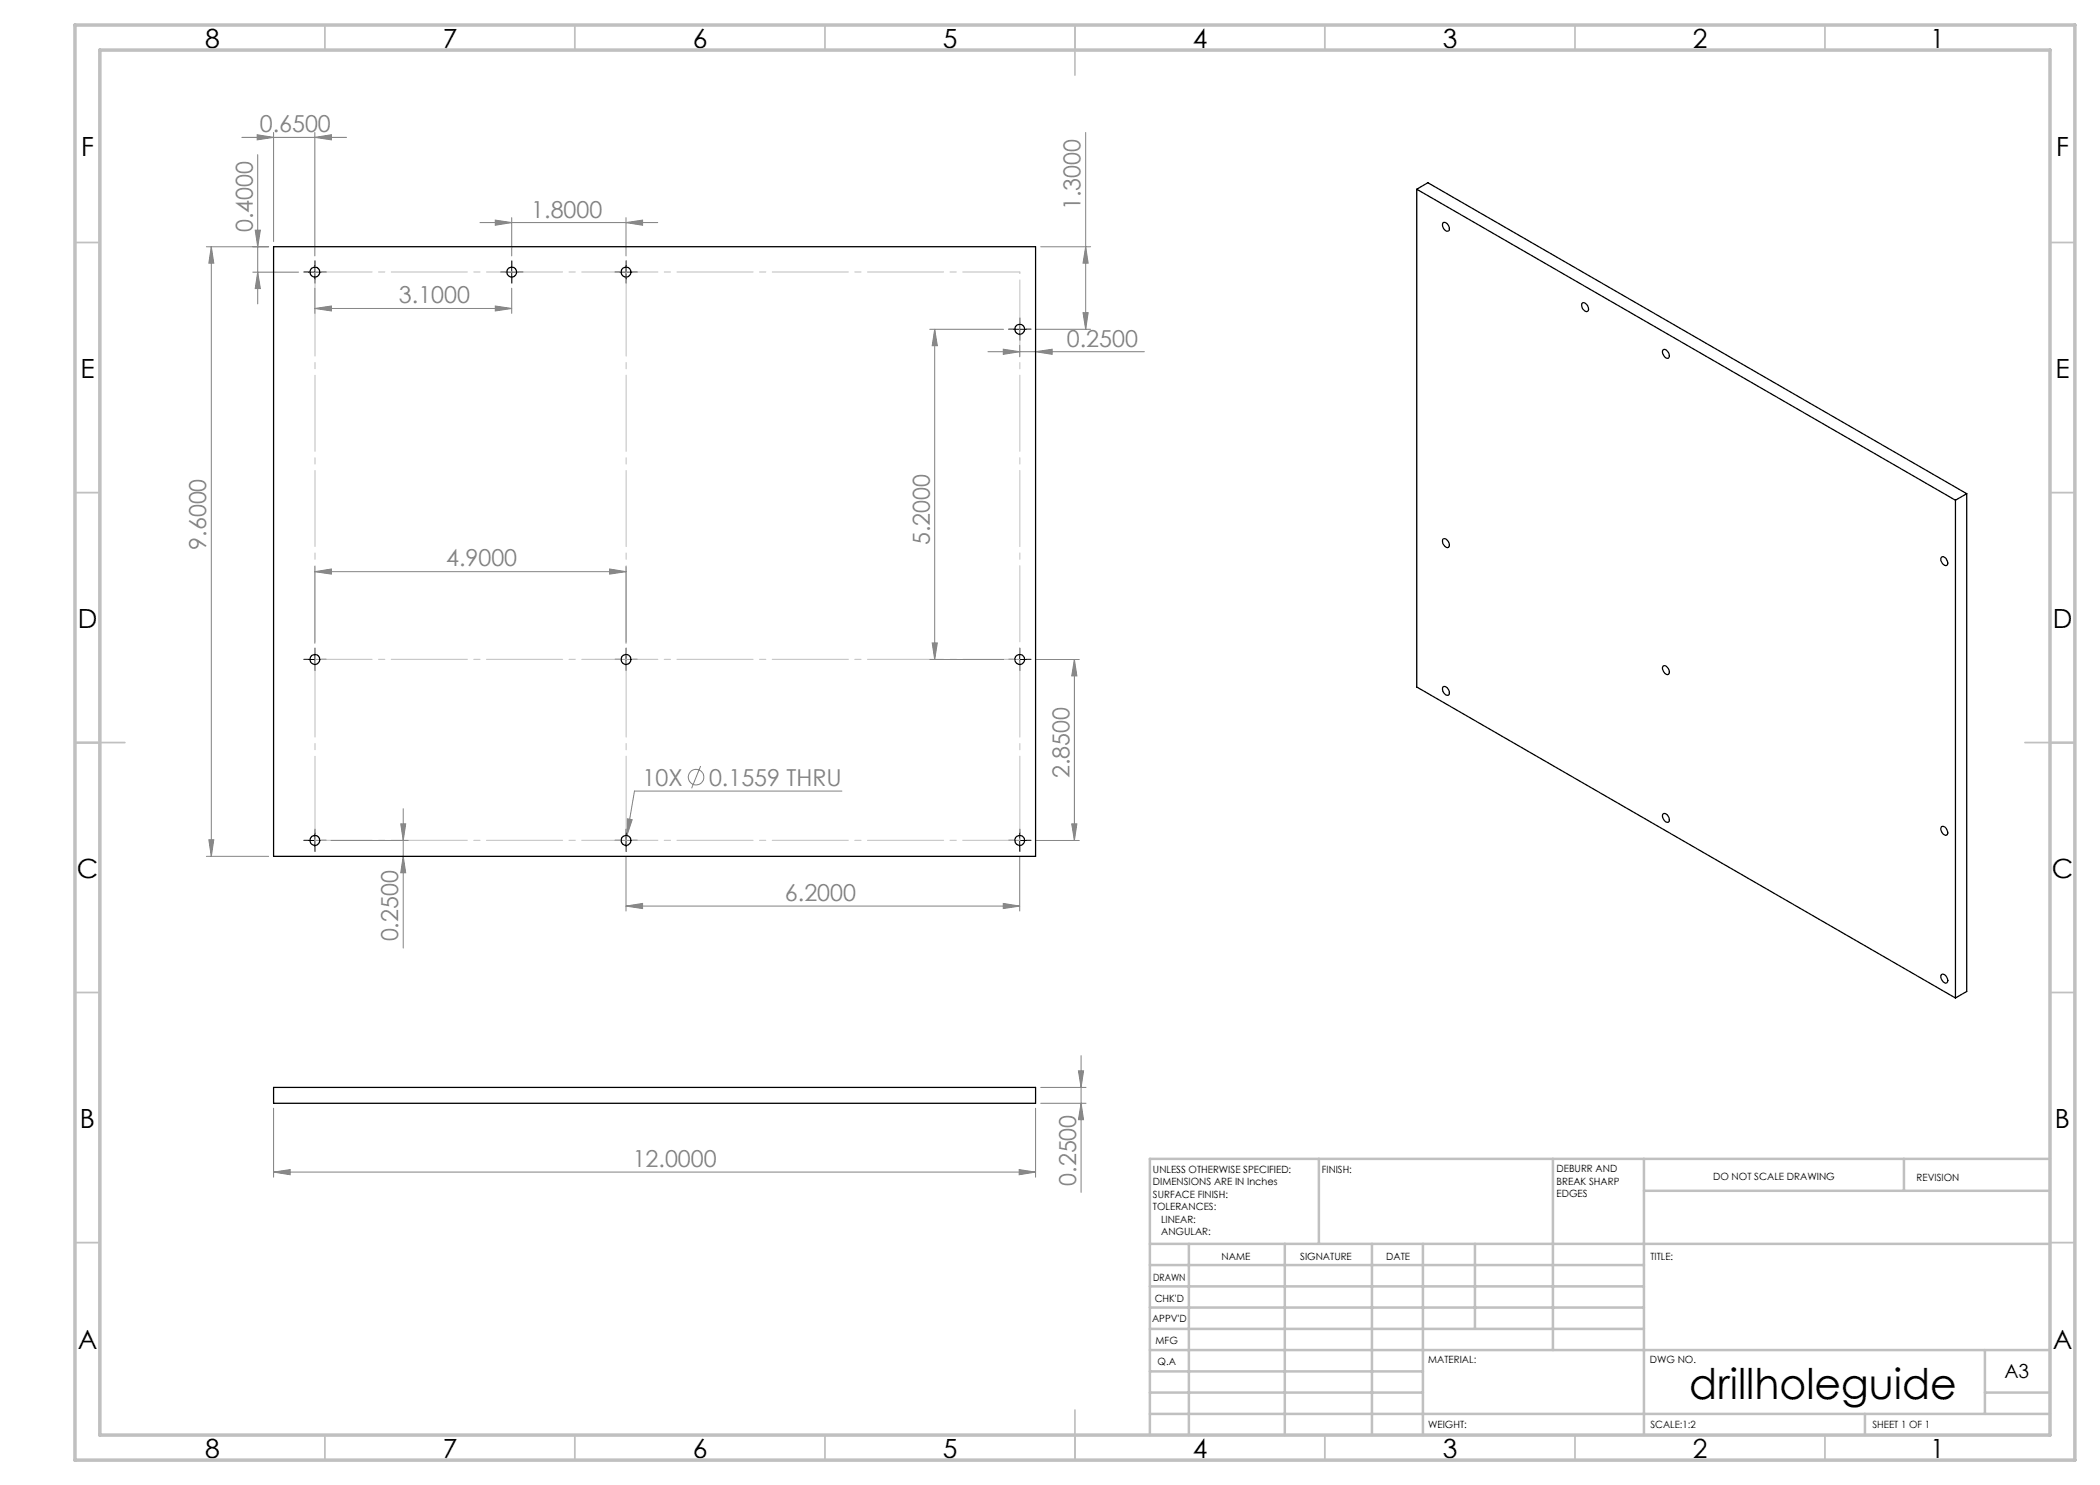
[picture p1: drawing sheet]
<svg xmlns="http://www.w3.org/2000/svg" width="420mm" height="297mm" viewBox="0 0 420 297" stroke-linecap="round" stroke-linejoin="round" font-family="sans-serif">
<g fill="none" stroke="#808080" stroke-width=".2">
<path d="M48.4 27.5h20.9M51.4 26.9l3.3 .6-3.3 .5zM51.5 30.9v29.9M54.7 26.5v21.8M63 27.5l3.3-.6v1.1zM63 26.5v24.7M217.1 26.5v39.4M41.3 49.4h12.4M42.3 49.4l.5 3.2h-1zM42.3 49.4v121.9M50.6 54.4h9.1M51 46h1.1l-.6 3.4z"/>
<path d="M51.5 54.4l.6 3.3h-1.1zM63 57.6v5.1M96 44.5h35.6M99.1 44l3.2 .5-3.2 .5zM102.3 43.5v7.7M102.3 57.6v5.1M125.2 44.5l3.3-.5v1zM125.2 43.5v7.7M208.1 49.4h10M217.1 49.4l.5 3.2h-1zM63 61.7l3.3-.5v1zM63 61.7h39.3"/>
<path d="M99.1 61.2l3.2 .5-3.2 .5zM185.9 65.9h14.8M186.9 65.9l.6 3.2h-1.1zM186.9 65.9v66M197.6 70.3h31.3M200.7 69.8l3.2 .5-3.2 .6zM203.9 69.1v2.3M207.1 70.3l3.3-.5v1.1zM207.2 65.9h10.9M216.6 62.5h1l-.5 3.4zM63 114.3l3.3-.5v1zM63 113.3v15.4"/>
<path d="M63 114.3h62.2M121.9 113.8l3.3 .5-3.3 .5zM125.2 113.3v15.4M185.9 131.9h14.8M186.4 128.6h1.1l-.6 3.3zM207.2 131.9h8.7M214.9 131.9l.5 3.3h-1.1zM214.9 131.9v36.2M140.1 153.2l-1.8 4.5M168.4 158.2h-41.5l-1.5 8.9M41.3 171.3h12.4M41.8 168h1l-.5 3.3z"/>
<path d="M66.2 168.1h15.4M80.2 164.8h.9l-.5 3.3zM80.6 171.3l.5 3.3h-.9zM80.6 161.7v27.9M125.2 171.3v10.9M125.4 167.1l-.3 1.9M125.4 163.8l1 .1-1 3.2zM203.9 171.3v10.9M207.2 168.1h8.7M214.3 164.8h1.1l-.5 3.3zM125.2 181.2l3.3-.5v1zM125.2 181.2h78.7"/>
<path d="M200.7 180.7l3.2 .5-3.2 .5zM208.1 217.5h9.1M215.7 214.2h1l-.5 3.3zM216.2 211.1v27.4M54.7 234.4l3.3-.5v1zM54.7 221.6v13.8M54.7 234.4h152.4M203.8 233.9l3.3 .5-3.3 .5zM207.1 221.6v13.8M208.1 220.7h9.1M216.2 220.7l.5 3.2h-1z"/>
<circle cx="139.2" cy="155.4" r="1.55"/>
</g>
<g fill="none" stroke="#000" stroke-width=".2" stroke-dasharray="15.2 1.3 1.3 1.3">
<path d="M61.7 54.4h-.9M63 53.1v-.9M63 55.6v1M64.2 54.4h1.1M101.1 54.4h-1M102.4 53.1v-.9M102.4 55.6v1M103.6 54.4h1M124 54.4h-1M125.2 53.1v-.9M125.2 55.6v1M126.5 54.4h1"/>
<path d="M202.7 65.8h-1M204 64.6v-1M204 67.1v1M205.2 65.8h1M61.7 131.9h-.9M63 130.6v-1M63 133.1v1M64.2 131.9h1M124 131.9h-1M125.2 130.6v-1M125.2 133.1v1M126.5 131.9h1"/>
<path d="M202.7 131.9h-1M204 130.6v-1M204 133.1v1M205.2 131.9h1M61.7 168.1h-.9M63 166.8v-1M63 169.3v1M64.2 168.1h1M124 168.1h-1M125.2 166.8v-1M125.2 169.3v1M126.5 168.1h1"/>
<path d="M202.7 168.1h-1M204 166.8v-1M204 169.3v1M205.2 168.1h1"/>
</g>
<g fill="none" stroke="#000" stroke-width=".2">
<path d="M61.7 54.4h2.5M63 53.2v2.5M101.1 54.4h2.5M102.3 53.2v2.5M124 54.4h2.5M125.2 53.2v2.5M202.7 65.9h2.5M203.9 64.6v2.5M61.7 131.9h2.5M63 130.6v2.5M124 131.9h2.5M125.2 130.6v2.5"/>
<path d="M202.7 131.9h2.5M203.9 130.6v2.5M61.7 168.1h2.5M63 166.8v2.5M124 168.1h2.5M125.2 166.8v2.5M202.7 168.1h2.5M203.9 166.8v2.5"/>
</g>
<path d="M63 54.4v113.7M125.2 54.4v113.7M204 168.1v-113.7" fill="none" stroke="#c0c0c0" stroke-width=".2" stroke-dasharray="15.2 1.3 1.3 1.3" stroke-dashoffset="-1.6"/>
<path d="M63 54.4h141M204 131.9h-141M63 168.1h141" fill="none" stroke="#c0c0c0" stroke-width=".2" stroke-dasharray="15.2 1.3 1.3 1.3" stroke-dashoffset="3.8"/>
<g fill="none" stroke="#c0c0c0" stroke-width=".35">
<path d="M65 5v5M115 5v5M165 5v5M215 5v10M265 5v5M315 5v5M365 5v5M15 48.5h5M410 48.5h5M15 98.5h5M410 98.5h5M15 148.5h10"/>
<path d="M405 148.5h10M15 198.5h5M410 198.5h5M15 248.5h5M410 248.5h5M65 287v5M115 287v5M165 287v5M215 282v10M265 287v5M315 287v5M365 287v5"/>
</g>
<g fill="none" stroke="#c0c0c0" stroke-width=".5">
<path d="M263.8 231.8v17M310.6 231.8v38.2M328.8 231.8v55.2M328.8 238.2h81.2M380.8 231.8v6.4M410 231.8h-180v55.2M230 248.8h180M230 257.3h98.8M230 253h98.8M237.8 248.8v38.2M257 248.8v38.2M274.4 248.8v38.2"/>
<path d="M284.6 248.8v38.2M295 248.8v17M230 265.8h98.8M230 261.5h98.8M230 278.5h54.6M230 274.3h54.6M230 270h180M397 278.5h13M397 270v12.8M230 282.8h180M373 282.8v4.2"/>
</g>
<path d="M15 5h400v287h-400zM20 10h390v277h-390z" fill="none" stroke="#c0c0c0" stroke-width=".7"/>
<g fill="#808080">
<path d="M200.7 69.8l3.2 .5-3.2 .6zM207.1 70.3l3.3-.5v1.1zM99.1 44l3.2 .5-3.2 .5zM125.2 44.5l3.3-.5v1zM63 61.7l3.3-.5v1zM99.1 61.2l3.2 .5-3.2 .5zM51.4 26.9l3.3 .6-3.3 .5zM63 27.5l3.3-.6v1.1zM125.4 163.8v3.3l1-3.2zM63 114.3l3.3-.5v1zM121.9 113.8l3.3 .5-3.3 .5zM125.2 181.2l3.3-.5v1zM200.7 180.7l3.2 .5-3.2 .5zM54.7 234.4l3.3-.5v1zM203.8 233.9l3.3 .5-3.3 .5z"/>
<path d="M41.8 168h1l-.5 3.3zM42.3 49.4l.5 3.2h-1zM51.5 54.4l.6 3.3h-1.1zM51 46h1.1l-.6 3.4zM216.6 62.5h1l-.5 3.4zM217.1 49.4l.5 3.2h-1z"/>
<path d="M186.9 65.9l.6 3.2h-1.1zM186.4 128.6h1.1l-.6 3.3zM214.9 131.9l.5 3.3h-1.1zM214.3 164.8h1.1l-.5 3.3zM80.2 164.8h.9l-.5 3.3zM80.6 171.3l.5 3.3h-.9zM215.7 214.2h1l-.5 3.3zM216.2 220.7l.5 3.2h-1z"/>
</g>
<g fill="none" stroke="#000" stroke-width=".25">
<path d="M283.4 37.8v99.6l107.7 62.2M283.4 37.8l107.7 62.2M283.4 37.8l2.2-1.3 107.7 62.2M54.7 49.4h152.4v121.9h-152.4zM288.6 44.6a1.06 1.06 0 0 1 1.1 .4 1.06 1.06 0 0 1 0 1.2 1.2 1.2 0 0 1-1.1-1.6zM316.4 60.7a1 1 0 0 1 1.3 1.1l-.2 .5a1.16 1.16 0 0 1-1.1-1.6zM332.6 70l.2-.1a1.19 1.19 0 0 1 .9 1.7 1.2 1.2 0 0 1-1.1-1.6zM393.3 98.7v99.6l-2.2 1.3M393.3 98.7l-2.2 1.3M288.6 107.8a.94 .94 0 0 1 1.2 .9 .56 .56 0 0 1-.3 .8 1.34 1.34 0 0 1-.9-1.7zM388.3 111.5a.9 .9 0 0 1 1.2 .8l.1 .3-.2 .5a1.15 1.15 0 0 1-1.1-1.6zM391.1 100v99.6"/>
<path d="M288.6 137.4a1.06 1.06 0 0 1 1.1 .4 1.06 1.06 0 0 1 0 1.2 1.2 1.2 0 0 1-1.1-1.6zM332.6 133.2l.2-.1a1.19 1.19 0 0 1 .9 1.8 1.2 1.2 0 0 1-1.1-1.7zM332.6 162.8a1.06 1.06 0 0 1 1.1 .4 1.06 1.06 0 0 1 0 1.2 1.2 1.2 0 0 1-1.1-1.6zM388.3 165.4a.9 .9 0 0 1 1.2 .9l.1 .3-.2 .4a1.17 1.17 0 0 1-1.1-1.6zM388.3 194.9a.9 .9 0 0 1 1.2 .9 .57 .57 0 0 1-.3 .8 1.34 1.34 0 0 1-.9-1.7zM54.7 217.5h152.4v3.2h-152.4z"/>
<circle cx="63" cy="54.4" r=".98"/>
<circle cx="102.3" cy="54.4" r=".98"/>
<circle cx="125.2" cy="54.4" r=".98"/>
<circle cx="203.9" cy="65.9" r=".98"/>
<circle cx="63" cy="131.9" r=".98"/>
<circle cx="125.2" cy="131.9" r=".98"/>
<circle cx="203.9" cy="131.9" r=".98"/>
<circle cx="63" cy="168.1" r=".98"/>
<circle cx="125.2" cy="168.1" r=".98"/>
<circle cx="203.9" cy="168.1" r=".98"/>
</g>
<text font-size="8.5" x="337.9" y="279.7">drillholeguide</text>
<g font-size="5.3">
<text x="41" y="9.5">8</text>
<text x="88.5" y="9.5">7</text>
<text x="138.5" y="9.5">6</text>
<text x="188.5" y="9.5">5</text>
<text x="238.5" y="9.5">4</text>
<text x="288.5" y="9.5">3</text>
<text x="338.5" y="9.5">2</text>
<text x="386" y="9.5">1</text>
<text x="16.2" y="31.3">F</text>
<text x="411.2" y="31.3">F</text>
<text x="16.1" y="75.5">E</text>
<text x="411.1" y="75.5">E</text>
<text x="15.5" y="125.5">D</text>
<text x="410.5" y="125.5">D</text>
<text x="15.4" y="175.5">C</text>
<text x="410.4" y="175.5">C</text>
<text x="16" y="225.5">B</text>
<text x="411" y="225.5">B</text>
<text x="15.5" y="269.8">A</text>
<text x="410.5" y="269.8">A</text>
<text x="41" y="291.5">8</text>
<text x="88.5" y="291.5">7</text>
<text x="138.5" y="291.5">6</text>
<text x="188.5" y="291.5">5</text>
<text x="238.5" y="291.5">4</text>
<text x="288.5" y="291.5">3</text>
<text x="338.5" y="291.5">2</text>
<text x="386" y="291.5">1</text>
</g>
<g font-size="4.7" fill="#808080">
<text x="52" y="26.4">0.6500</text>
<text x="216.1" y="42" transform="rotate(-90 216.1 42)">1.3000</text>
<text x="50.6" y="46.4" transform="rotate(-90 50.6 46.4)">0.4000</text>
<text x="106.3" y="43.5">1.8000</text>
<text x="79.8" y="60.7">3.1000</text>
<text x="213.4" y="69.3">0.2500</text>
<text x="41.3" y="109.9" transform="rotate(-90 41.3 109.9)">9.6000</text>
<text x="89.2" y="113.3">4.9000</text>
<text x="186" y="109" transform="rotate(-90 186 109)">5.2000</text>
<text x="213.9" y="155.7" transform="rotate(-90 213.9 155.7)">2.8500</text>
<text x="128.5" y="157.1">10X</text>
<text x="141.8" y="157.1">0.1559 THRU</text>
<text x="157" y="180.2">6.2000</text>
<text x="79.6" y="188.3" transform="rotate(-90 79.6 188.3)">0.2500</text>
<text x="126.5" y="233.4">12.0000</text>
<text x="215.2" y="237.2" transform="rotate(-90 215.2 237.2)">0.2500</text>
</g>
<text font-size="3.9" x="400.9" y="275.5">A3</text>
<g font-size="2">
<text x="230.6" y="234.6">UNLESS OTHERWISE SPECIFIED:</text>
<text x="230.6" y="237.1">DIMENSIONS ARE IN Inches</text>
<text x="230.6" y="239.6">SURFACE FINISH:</text>
<text x="264.4" y="234.6">FINISH:</text>
<text x="311.3" y="234.5">DEBURR AND</text>
<text x="311.3" y="237">BREAK SHARP</text>
<text x="311.3" y="239.5">EDGES</text>
<text x="342.6" y="236">DO NOT SCALE DRAWING</text>
<text x="383.3" y="236.2">REVISION</text>
<text x="230.6" y="242.1">TOLERANCES:</text>
<text x="232.2" y="244.6">LINEAR:</text>
<text x="232.2" y="247.1">ANGULAR:</text>
<text x="244.3" y="252">NAME</text>
<text x="260" y="251.9">SIGNATURE</text>
<text x="277.2" y="251.9">DATE</text>
<text x="330.1" y="251.9">TITLE:</text>
<text x="230.6" y="256.1">DRAWN</text>
<text x="230.9" y="260.3">CHK'D</text>
<text x="230.4" y="264.4">APPV'D</text>
<text x="231.1" y="268.8">MFG</text>
<text x="231.5" y="273">Q.A</text>
<text x="285.6" y="272.5">MATERIAL:</text>
<text x="330" y="272.5">DWG NO.</text>
<text x="285.6" y="285.5">WEIGHT:</text>
<text x="330.1" y="285.6">SCALE:1:2</text>
<text x="374.5" y="285.6">SHEET 1 OF 1</text>
</g>
</svg>
